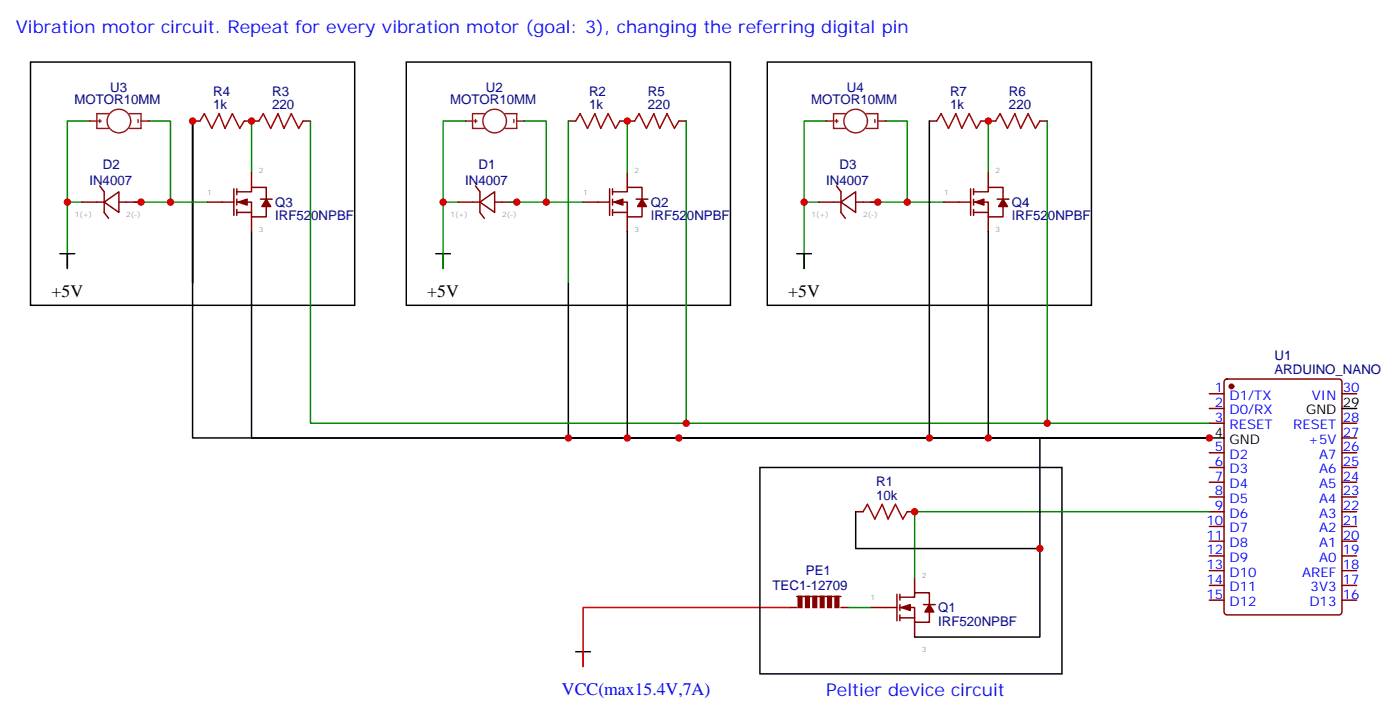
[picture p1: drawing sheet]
<svg xmlns="http://www.w3.org/2000/svg" width="335mm" height="171mm" viewBox="0 0 335 171" stroke-linecap="round" stroke-linejoin="round" font-family="sans-serif">
<g fill="#870000" stroke="#870000" stroke-width=".35">
<path d="M215.8 145.4l2.1-.7v1.4z"/>
<path d="M222.5 144.7l1.1 1.7h-2.2z"/>
<path d="M147 48.4l2.1-.7v1.4z"/>
<path d="M153.7 47.7l1.1 1.7h-2.2z"/>
<circle cx="294.8" cy="92.5" r=".53"/>
</g>
<g fill="none" stroke="#870000" stroke-width=".35">
<path d="M136.1 29h1.7M148.4 29h3.5M162.5 29h1.8M109.6 48.4h5.3M113.8 44.5l1.1 1.4v4.9l1.1 1.4M114.9 48.4l3.5-2.5v4.9zM118.4 48.4h5.3M139.6 48.4h6.3M145.9 45.2v6.3M146.6 45.9h3.6v-1.1h3.5v2.9M146.6 48.4h3.6v3.5h3.5v-2.5M146.6 50.8h3.6"/>
<path d="M146.6 45.2v1.4M146.6 47.7v1.4M146.6 50.1v1.4M150.2 41.3v3.5M150.2 51.9v3.5M152.3 47.7h2.8M289.5 94.2h3.6M289.5 97.8h3.6M293.3 90.9l.5-.2h26.8a.71 .71 0 0 1 .7 .7v55a.76 .76 0 0 1-.7 .7h-26.8a.76 .76 0 0 1-.7-.7v-55zM321.3 94.2h3.5M289.5 101.3h3.6M289.5 108.3h3.6"/>
<path d="M289.5 111.9h3.6M289.5 115.4h3.6M289.5 118.9h3.6M321.3 101.3h3.5M321.3 108.3h3.5M321.3 111.9h3.5M321.3 115.4h3.5M321.3 118.9h3.5M321.3 104.8h3.5M204.9 122.4h1.7M217.2 122.4h1.8M219 138.3v3.6"/>
<path d="M289.5 122.4h3.6M289.5 126h3.6M289.5 129.5h3.6M289.5 133h3.6M289.5 136.6h3.6M321.3 122.4h3.5M321.3 126h3.5M321.3 129.5h3.5M321.3 133h3.5M321.3 136.6h3.5M208.4 145.4h6.3M214.7 142.2v6.4"/>
<path d="M215.4 142.9h3.6v-1h3.5v2.8M215.4 145.4h3.6v3.5h3.5v-2.5M215.4 147.8h3.6M215.4 142.2v1.4M215.4 144.7v1.4M215.4 147.1v1.5M219 148.9v3.5M221.1 144.7h2.8M289.5 140.1h3.6M289.5 143.6h3.6M321.3 140.1h3.5M321.3 143.6h3.5"/>
</g>
<path d="M137.8 29l1.1-1.8 1.8 3.5 1.7-3.5 1.4 3.5 1.8-3.5 1.8 3.5 1-1.7M151.9 29l1.1-1.8 1.8 3.5 1.7-3.5 1.4 3.5 1.8-3.5 1.8 3.5 1-1.7M206.6 122.4l1.1-1.7 1.7 3.5 1.8-3.5 1.4 3.5 1.8-3.5 1.7 3.5 1.1-1.8" fill="none" stroke="#a10000" stroke-width=".35"/>
<path d="M104.3 60.7h3.5M106.1 60.7v3.5M321.3 97.8h3.5M289.5 104.8h3.6M137.8 156h3.6M139.6 156v3.5" fill="none" stroke="#000" stroke-width=".35"/>
<g fill="#850000" stroke="#850000" stroke-width=".35">
<path d="M191.1 142.7h.9v2.7h-.9z"/>
<path d="M192.9 142.7h.8v2.7h-.8z"/>
<path d="M194.6 142.7h.9v2.7h-.9z"/>
<path d="M196.4 142.7h.9v2.7h-.9z"/>
<path d="M198.2 142.7h.8v2.7h-.8z"/>
<path d="M199.9 142.7h.9v2.7h-.9z"/>
</g>
<path d="M189 145.4h1.7M190.7 142.7h10.6M201.3 145.4h1.8" fill="none" stroke="#850000" stroke-width=".35"/>
<path d="M203.1 145.4h5.3" fill="none" stroke="#008700" stroke-width=".35"/>
<path d="M189 145.4h-49.4v14.1" fill="none" stroke="#f00" stroke-width=".35"/>
<g fill="none" stroke="#8c2424" stroke-width=".35">
<path d="M111.4 29h1.7M113.5 29h.7M113.8 28.6v.7M116 27.2h-2.9v3.5h2.9M120.9 27.2h2.8v3.5h-2.8M123 28.6v.7M123.7 29h1.8"/>
<circle cx="118.4" cy="29" r="2.82"/>
</g>
<g fill="#8c2424">
<circle cx="111.4" cy="29" r=".18"/>
<circle cx="125.5" cy="29" r=".18"/>
</g>
<path d="M21.4 29h-5.3v19.4M35.5 29h5.3v19.4h-8.8M60.2 29v12.3M111.4 29h-5.3v19.4M125.5 29h5.3v19.4h-8.8M136.1 29v38.8M150.2 29v12.3M164.3 29v72.3h125.2M19.6 48.4h-3.5v15.8M40.8 48.4h8.8M109.6 48.4h-3.5v15.8M130.8 48.4h8.8" fill="none" stroke="#008700" stroke-width=".35"/>
<path d="M7.3 14.9h77.6v58.2h-77.6zM97.3 14.9h77.6v58.2h-77.6zM60.2 55.4v49.4h229.3h-153.4v-37M46.1 67.8v-38.8v75.8h90M181.9 111.9h72.3v49.4h-72.3z" fill="none" stroke="#000" stroke-width=".35"/>
<g fill="none" stroke="#8c2424" stroke-width=".35">
<path d="M21.4 29h1.8M23.5 29h.7M23.9 28.6v.7M26 27.2h-2.8v3.5h2.8M30.9 27.2h2.9v3.5h-2.9M33.1 28.6v.7M33.8 29h1.7"/>
<circle cx="28.5" cy="29" r="2.82"/>
</g>
<g fill="#8c2424">
<circle cx="21.4" cy="29" r=".18"/>
<circle cx="35.5" cy="29" r=".18"/>
</g>
<path d="M47.9 29l1-1.8 1.8 3.5 1.8-3.5 1.4 3.5 1.7-3.5 1.8 3.5 1.1-1.7M62 29l1-1.8 1.8 3.5 1.8-3.5 1.4 3.5 1.7-3.5 1.8 3.5 1.1-1.7" fill="none" stroke="#a10000" stroke-width=".35"/>
<g fill="none" stroke="#870000" stroke-width=".35">
<path d="M46.1 29h1.8M58.5 29h3.5M72.6 29h1.7M19.6 48.4h5.3M23.9 44.5l1 1.4v4.9l1.1 1.4M24.9 48.4l3.6-2.5v4.9zM28.5 48.4h5.3M49.6 48.4h6.4M56 45.2v6.3M56.7 45.9h3.5v-1.1h3.5v2.9M56.7 48.4h3.5v3.5h3.5v-2.5M56.7 50.8h3.5"/>
<path d="M56.7 45.2v1.4M56.7 47.7v1.4M56.7 50.1v1.4M60.2 41.3v3.5M60.2 51.9v3.5M62.3 47.7h2.9"/>
</g>
<path d="M183.7 14.9h77.6v58.2h-77.6zM14.4 60.7h3.5M16.1 60.7v3.5" fill="none" stroke="#000" stroke-width=".35"/>
<g fill="#870000" stroke="#870000" stroke-width=".35">
<path d="M57 48.4l2.2-.7v1.4z"/>
<path d="M63.7 47.7l1.1 1.7h-2.1z"/>
</g>
<path d="M197.8 29h-5.3v19.4M211.9 29h5.3v19.4h-8.8M236.6 29v12.3M196 48.4h-3.5v15.8M217.2 48.4h8.8" fill="none" stroke="#008700" stroke-width=".35"/>
<g fill="none" stroke="#8c2424" stroke-width=".35">
<path d="M197.8 29h1.8M199.9 29h.7M200.3 28.6v.7M202.4 27.2h-2.8v3.5h2.8M207.3 27.2h2.8v3.5h-2.8M209.4 28.6v.7M210.1 29h1.8"/>
<circle cx="204.9" cy="29" r="2.82"/>
</g>
<g fill="#8c2424">
<circle cx="197.8" cy="29" r=".18"/>
<circle cx="211.9" cy="29" r=".18"/>
</g>
<path d="M224.3 29l1-1.8 1.8 3.5 1.7-3.5 1.5 3.5 1.7-3.5 1.8 3.5 1-1.7M238.4 29l1-1.8 1.8 3.5 1.8-3.5 1.4 3.5 1.7-3.5 1.8 3.5 1.1-1.7" fill="none" stroke="#a10000" stroke-width=".35"/>
<g fill="none" stroke="#870000" stroke-width=".35">
<path d="M222.5 29h1.8M234.8 29h3.6M249 29h1.7M196 48.4h5.3M200.3 44.5l1 1.4v4.9l1.1 1.4M201.3 48.4l3.6-2.5v4.9zM204.9 48.4h5.2M226 48.4h6.4M232.4 45.2v6.3M233.1 45.9h3.5v-1.1h3.5v2.9M233.1 48.4h3.5v3.5h3.5v-2.5M233.1 50.8h3.5"/>
<path d="M233.1 45.2v1.4M233.1 47.7v1.4M233.1 50.1v1.4M236.6 41.3v3.5M236.6 51.9v3.5M238.7 47.7h2.8"/>
</g>
<path d="M222.5 29v75.8M150.2 55.4v49.4M236.6 55.4v49.4M190.7 60.7h3.6M192.5 60.7v3.5M162.5 104.8h86.5v26.5h-44.1v-8.9M249 131.3v21.1h-30" fill="none" stroke="#000" stroke-width=".35"/>
<g fill="#870000" stroke="#870000" stroke-width=".35">
<path d="M233.4 48.4l2.1-.7v1.4z"/>
<path d="M240.1 47.7l1.1 1.7h-2.1z"/>
</g>
<path d="M74.3 29v72.3h90M250.7 29v72.3M289.5 122.4h-70.5v15.9" fill="none" stroke="#008700" stroke-width=".35"/>
<g fill="#c00">
<circle cx="106.1" cy="48.4" r=".88"/>
<circle cx="123.7" cy="48.4" r=".88"/>
<circle cx="130.8" cy="48.4" r=".88"/>
<circle cx="150.2" cy="29" r=".88"/>
<circle cx="60.2" cy="29" r=".88"/>
<circle cx="40.8" cy="48.4" r=".88"/>
<circle cx="33.8" cy="48.4" r=".88"/>
<circle cx="16.1" cy="48.4" r=".88"/>
<circle cx="236.6" cy="29" r=".88"/>
<circle cx="217.2" cy="48.4" r=".88"/>
<circle cx="210.1" cy="48.4" r=".88"/>
<circle cx="192.5" cy="48.4" r=".88"/>
<circle cx="250.7" cy="101.3" r=".88"/>
<circle cx="164.3" cy="101.3" r=".88"/>
<circle cx="136.1" cy="104.8" r=".88"/>
<circle cx="46.1" cy="29" r=".88"/>
<circle cx="236.6" cy="104.8" r=".88"/>
<circle cx="222.5" cy="104.8" r=".88"/>
<circle cx="150.2" cy="104.8" r=".88"/>
<circle cx="289.5" cy="104.8" r=".88"/>
<circle cx="249" cy="131.3" r=".88"/>
<circle cx="162.5" cy="104.8" r=".88"/>
<circle cx="219" cy="122.4" r=".88"/>
</g>
<g font-size="4.2" fill="#00f">
<text x="3.8" y="7.8">Vibration motor circuit. Repeat for every vibration motor (goal: 3), changing the referring digital pin</text>
<text x="134.5" y="166.2">VCC(max15.4V,7A)</text>
<text x="197.8" y="166.5">Peltier device circuit</text>
</g>
<g font-size="4.2">
<text x="12.3" y="71">+5V</text>
<text x="102.3" y="71">+5V</text>
<text x="188.7" y="71">+5V</text>
</g>
<g font-size="3.2" fill="#000080">
<text x="26.4" y="21.9">U3</text>
<text x="51.1" y="23.1">R4</text>
<text x="65.2" y="23">R3</text>
<text x="116.3" y="21.9">U2</text>
<text x="141" y="23.1">R2</text>
<text x="155.1" y="23">R5</text>
<text x="202.8" y="21.9">U4</text>
<text x="227.4" y="23.1">R7</text>
<text x="241.6" y="23">R6</text>
<text x="17.8" y="24.8">MOTOR10MM</text>
<text x="51.1" y="26.1">1k</text>
<text x="65.2" y="26.1">220</text>
<text x="107.8" y="24.8">MOTOR10MM</text>
<text x="141" y="26.1">1k</text>
<text x="155.1" y="26.1">220</text>
<text x="194.2" y="24.8">MOTOR10MM</text>
<text x="227.4" y="26.1">1k</text>
<text x="241.6" y="26.1">220</text>
<text x="24.6" y="40.4">D2</text>
<text x="114.6" y="40.4">D1</text>
<text x="201" y="40.4">D3</text>
<text x="21.4" y="44.2">IN4007</text>
<text x="111.4" y="44.2">IN4007</text>
<text x="197.8" y="44.2">IN4007</text>
<text x="65.9" y="52.7">IRF520NPBF</text>
<text x="65.9" y="49.5">Q3</text>
<text x="155.8" y="52.7">IRF520NPBF</text>
<text x="155.8" y="49.5">Q2</text>
<text x="242.3" y="52.7">IRF520NPBF</text>
<text x="242.3" y="49.5">Q4</text>
<text x="305.1" y="89.4">ARDUINO_NANO</text>
<text x="305.1" y="86.2">U1</text>
<text x="209.8" y="119.6">10k</text>
<text x="209.8" y="116.4">R1</text>
<text x="192.9" y="137.7">PE1</text>
<text x="184.9" y="141.2">TEC1-12709</text>
<text x="224.6" y="149.8">IRF520NPBF</text>
<text x="224.6" y="146.5">Q1</text>
</g>
<g font-size="3.2" fill="#00f">
<text x="290.9" y="93.9">1</text>
<text x="294.4" y="95.6">D1/TX</text>
<text x="314.1" y="95.6">VIN</text>
<text x="321.5" y="93.9">30</text>
<text x="290.9" y="97.4">2</text>
<text x="290.9" y="100.9">3</text>
<text x="294.4" y="99.2">D0/RX</text>
<text x="321.5" y="100.9">28</text>
<text x="290.9" y="108">5</text>
<text x="294.4" y="102.7">RESET</text>
<text x="309.6" y="102.7">RESET</text>
<text x="313.2" y="106.2">+5V</text>
<text x="321.5" y="108">26</text>
<text x="321.5" y="104.5">27</text>
<text x="290.9" y="111.5">6</text>
<text x="294.4" y="109.7">D2</text>
<text x="294.4" y="113.3">D3</text>
<text x="315.8" y="113.3">A6</text>
<text x="315.8" y="109.7">A7</text>
<text x="321.5" y="111.5">25</text>
<text x="290.9" y="115">7</text>
<text x="290.9" y="118.6">8</text>
<text x="294.4" y="116.8">D4</text>
<text x="315.8" y="116.8">A5</text>
<text x="321.5" y="118.6">23</text>
<text x="321.5" y="115">24</text>
<text x="288.8" y="125.6">10</text>
<text x="290.9" y="122.1">9</text>
<text x="294.4" y="120.3">D5</text>
<text x="294.4" y="123.9">D6</text>
<text x="315.8" y="123.9">A3</text>
<text x="315.8" y="120.3">A4</text>
<text x="321.5" y="125.6">21</text>
<text x="321.5" y="122.1">22</text>
<text x="288.8" y="129.2">11</text>
<text x="294.4" y="127.4">D7</text>
<text x="294.4" y="130.9">D8</text>
<text x="315.8" y="130.9">A1</text>
<text x="315.8" y="127.4">A2</text>
<text x="321.5" y="129.2">20</text>
<text x="288.8" y="132.7">12</text>
<text x="288.8" y="136.2">13</text>
<text x="294.4" y="134.4">D9</text>
<text x="294.4" y="138">D10</text>
<text x="311.8" y="138">AREF</text>
<text x="315.8" y="134.4">A0</text>
<text x="321.5" y="136.2">18</text>
<text x="321.5" y="132.7">19</text>
<text x="288.8" y="139.7">14</text>
<text x="288.8" y="143.3">15</text>
<text x="294.4" y="141.5">D11</text>
<text x="313.8" y="141.5">3V3</text>
<text x="321.5" y="143.3">16</text>
<text x="321.5" y="139.7">17</text>
<text x="294.4" y="145">D12</text>
<text x="313.5" y="145">D13</text>
</g>
<g font-size="3.2">
<text x="312.7" y="99.2">GND</text>
<text x="321.5" y="97.4">29</text>
<text x="290.9" y="104.5">4</text>
<text x="294.4" y="106.2">GND</text>
</g>
<g font-size="1.8" fill="#999">
<text x="62" y="41.3">2</text>
<text x="151.9" y="41.3">2</text>
<text x="238.4" y="41.3">2</text>
<text x="49.6" y="46.6">1</text>
<text x="139.6" y="46.6">1</text>
<text x="226" y="46.6">1</text>
<text x="17.9" y="51.9">1(+)</text>
<text x="30.2" y="51.9">2(-)</text>
<text x="107.8" y="51.9">1(+)</text>
<text x="120.2" y="51.9">2(-)</text>
<text x="194.3" y="51.9">1(+)</text>
<text x="206.6" y="51.9">2(-)</text>
<text x="62" y="55.4">3</text>
<text x="151.9" y="55.4">3</text>
<text x="238.4" y="55.4">3</text>
<text x="208.4" y="143.6">1</text>
<text x="220.7" y="138.3">2</text>
<text x="220.7" y="156">3</text>
</g>
</svg>
